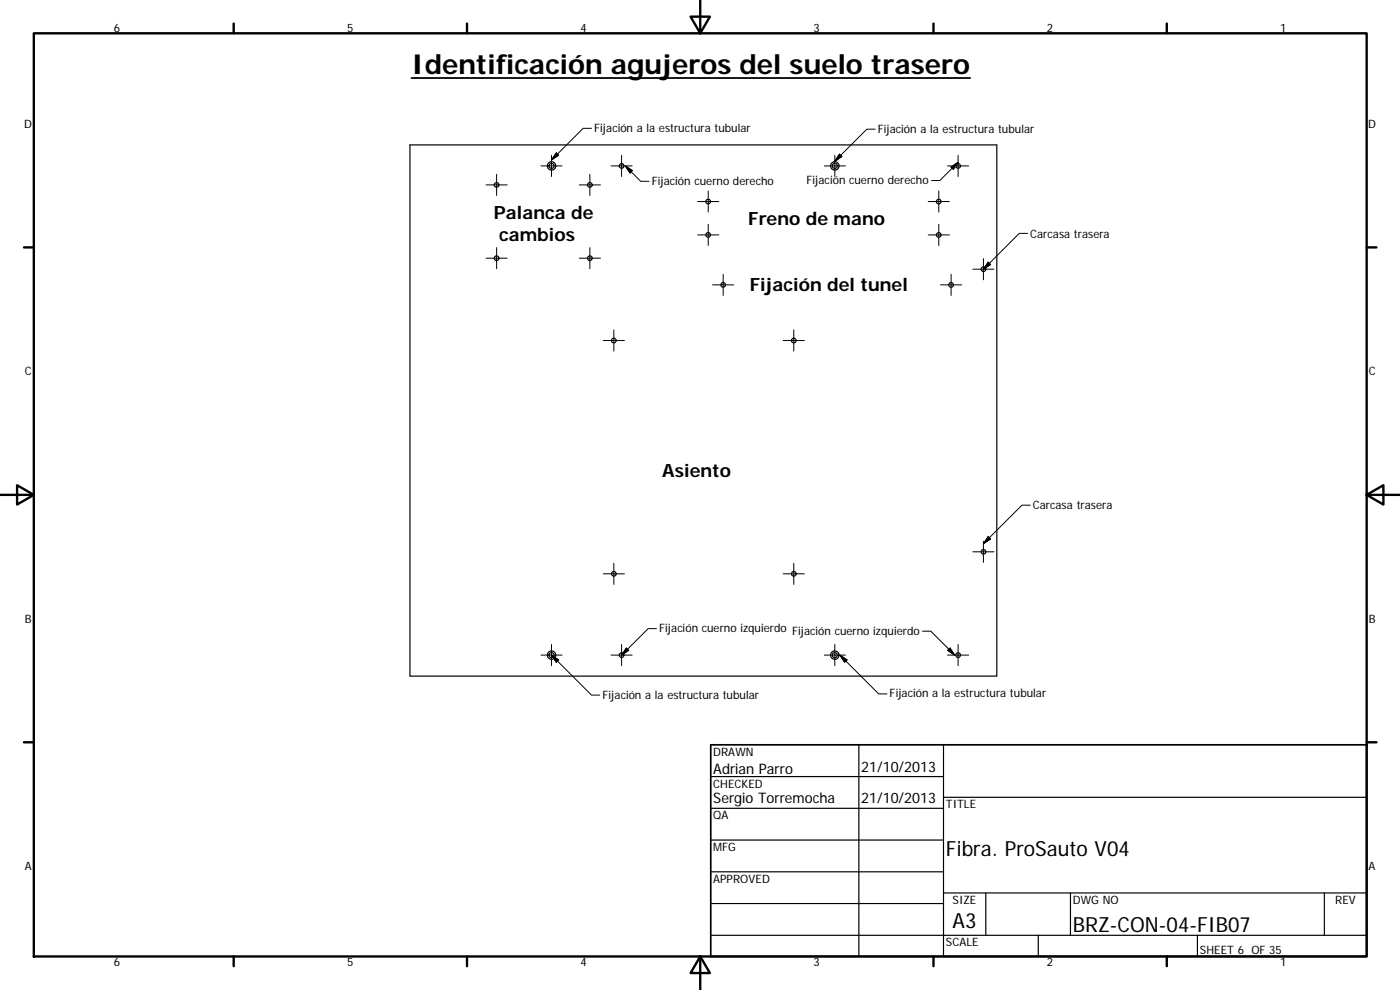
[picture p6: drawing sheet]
<svg xmlns="http://www.w3.org/2000/svg" width="420mm" height="297mm" viewBox="0 0 420 297" stroke-linecap="round" stroke-linejoin="round" font-family="sans-serif">
<g fill="none" stroke="#000" stroke-width=".36">
<path d="M123 43.5h176.2v159.4h-176.2zM213.3 233h69.9M257.8 223.5v63.5M283.2 239.2h127M283.2 223.5v63.5M213.3 242.5h69.9M213.3 252.1h69.9M213.3 261.6h69.9M213.3 271.1h69.9M283.2 267.9h127M295.9 267.9v12.7M321.3 267.9v12.7"/>
<path d="M397.5 267.9v12.7M213.3 280.6h196.9M311.6 280.6v6.4M359.4 280.6v6.4"/>
<circle cx="149" cy="55.5" r=".7"/>
<circle cx="165.5" cy="49.8" r=".77"/>
<circle cx="165.5" cy="49.8" r="1.26"/>
<circle cx="177" cy="55.5" r=".71"/>
<circle cx="186.5" cy="49.8" r=".69"/>
<circle cx="250.5" cy="49.8" r="1.26"/>
<circle cx="250.5" cy="49.8" r=".76"/>
<circle cx="287.6" cy="49.8" r=".7"/>
<circle cx="149" cy="77.5" r=".7"/>
<circle cx="177" cy="77.5" r=".71"/>
<circle cx="212.5" cy="60.5" r=".7"/>
<circle cx="212.5" cy="70.5" r=".7"/>
<circle cx="281.7" cy="70.5" r=".7"/>
<circle cx="281.7" cy="60.5" r=".7"/>
<circle cx="217" cy="85.5" r=".7"/>
<circle cx="285.4" cy="85.5" r=".7"/>
<circle cx="295.2" cy="80.8" r=".7"/>
<circle cx="184.2" cy="102.2" r=".7"/>
<circle cx="238.2" cy="102.2" r=".71"/>
<circle cx="184.2" cy="172.2" r=".7"/>
<circle cx="238.2" cy="172.2" r=".71"/>
<circle cx="295.2" cy="165.6" r=".7"/>
<circle cx="165.5" cy="196.6" r=".76"/>
<circle cx="165.5" cy="196.6" r="1.26"/>
<circle cx="186.5" cy="196.6" r=".69"/>
<circle cx="250.5" cy="196.6" r="1.26"/>
<circle cx="250.5" cy="196.6" r=".75"/>
<circle cx="287.6" cy="196.6" r=".7"/>
</g>
<g fill="none" stroke="#000" stroke-width=".71">
<path d="M10.1 10h400.1v277h-400.1zM70.1 7.1v2.9M140.2 7.1v2.9M207.3 5h5.8l-2.9 5zM210.2 0v10M280.2 7.1v2.9M350.2 7.1v2.9M7.2 74.2h2.9M410.2 74.2h2.9M.2 148.5h9.9M5.1 145.6l5 2.9-5 2.9zM410.2 148.5l5-2.9v5.8z"/>
<path d="M410.2 148.5h9.9M7.2 222.7h2.9M410.2 222.7h2.9M70.1 287v2.9M140.2 287v2.9M210.2 287l2.9 5h-5.8zM210.2 287v10M280.2 287v2.9M350.2 287v2.9"/>
</g>
<path d="M213.3 223.5h196.9v63.5h-196.9z" fill="none" stroke="#000" stroke-width=".51"/>
<g fill="none" stroke="#000" stroke-width=".3">
<path d="M177.5 38.5h-2.5l-9.4 9.4 1.4-2 .6 .7-2 1.3M262.6 38.8h-2.5l-9.5 9.5 2.1-1.3-.8-.8-1.3 2M145.9 55.5h6.3M149 52.3v6.4M162.3 49.8h6.4M165.5 46.6v6.4M173.9 55.5h6.3M177 52.3v6.4M183.4 49.8h6.3M186.6 46.6v6.4M187.7 49.9l1.4 2 .7-.7-2-1.3 4.5 4.5h2.5M212.5 57.3v6.3"/>
<path d="M247.4 49.8h6.3M250.5 46.6v6.4M281.7 57.3v6.3M284.4 49.8h6.3M285.8 49.9l-.4 .2 .7 .7 .7-.9M286.1 49.7l1.4-.9-.9 .9M286.4 49.9l-4.3 4.3h-2.5M287.5 48.9l-.6 .8M287.5 46.6v6.4M145.9 77.5h6.3M149 74.3v6.3M173.9 77.5h6.3"/>
<path d="M177 74.3v6.3M209.4 60.5h6.3M209.4 70.5h6.3M212.5 67.3v6.4M278.6 60.5h6.3M278.6 70.5h6.3M281.7 67.3v6.4M295.1 77.6v6.3M308.4 70h-2.5l-10.7 10.7 1.4-2 .7 .7-2 1.3M184.2 99v6.3M213.9 85.5h6.3M217 82.3v6.3"/>
<path d="M238.2 99v6.3M282.3 85.5h6.3M285.4 82.3v6.3M292 80.8h6.3M181 102.2h6.4M235 102.2h6.4M309.2 151.6h-2.5l-11.5 11.4 2.1-1.3-.7-.7-1.4 2M181 172.2h6.4M184.2 169v6.3M235 172.2h6.4M238.2 169v6.3M292 165.6h6.3"/>
<path d="M295.1 162.4v6.3M162.3 196.6h6.4M165.5 193.4v6.3M165.6 196.7l11.9 11.9h2.5M165.7 196.7l1.9 1.3-.6 .7-1.4-2M183.4 196.6h6.3M186.6 193.4v6.3M197 188.6h-2.5l-7.8 7.9 2-1.4-.8-.6-1.2 1.9M247.4 196.6h6.3M250.5 193.4v6.3M252.2 196.7l2 1.3-.7 .7-1.3-2 11.5 11.5h2.5M276.8 189.4h2.5l7.1 7.1-1.3-2-.7 .6 2 1.4"/>
<path d="M284.4 196.6h6.3M287.5 193.4v6.3"/>
</g>
<path d="M167 45.9l.6 .7-2.1 1.4zM187.7 49.8l2.1 1.4-.7 .7zM251.9 46.2l.8 .8-2.2 1.4zM285.4 50.1l2.1-1.4-1.4 2.1zM296.6 78.7l.7 .7-2.2 1.4zM296.6 161l.7 .7-2.2 1.4zM165.5 196.6l2.1 1.4-.6 .7zM187.9 194.5l.8 .6-2.1 1.5zM252.1 196.6l2.1 1.4-.7 .7zM285.1 194.5l1.4 2.1-2.1-1.5z" fill="#000" stroke="#000" stroke-width=".3"/>
<path d="M123.5 23.4h167.7" fill="none" stroke="#000" stroke-width=".53"/>
<text font-size="8.2" x="123.5" y="22.1">Identificación agujeros del suelo trasero</text>
<g font-size="6.3">
<text x="283.9" y="257">Fibra. ProSauto V04</text>
<text x="285.9" y="278.4">A3</text>
<text x="322" y="279.7">BRZ-CON-04-FIB07</text>
</g>
<g font-size="5.5">
<text x="148.2" y="65.8">Palanca de</text>
<text x="224.5" y="67.6">Freno de mano</text>
<text x="149.8" y="72.4">cambios</text>
<text x="225" y="87.4">Fijación del tunel</text>
<text x="198.7" y="143.1">Asiento</text>
</g>
<g font-size="4.4">
<text x="214.1" y="232.2">Adrian Parro</text>
<text x="258.5" y="231.5">21/10/2013</text>
<text x="214.1" y="240.9">Sergio Torremocha</text>
<text x="258.5" y="241.1">21/10/2013</text>
</g>
<g font-size="3.5">
<text x="34.2" y="9.6">6</text>
<text x="104.2" y="9.6">5</text>
<text x="174.2" y="9.6">4</text>
<text x="244.2" y="9.6">3</text>
<text x="314.2" y="9.6">2</text>
<text x="384.2" y="9.6">1</text>
<text x="7.3" y="38.4">D</text>
<text x="178.3" y="39.6">Fijación a la estructura tubular</text>
<text x="263.5" y="39.9">Fijación a la estructura tubular</text>
<text x="410.6" y="38.4">D</text>
<text x="195.6" y="55.5">Fijación cuerno derecho</text>
<text x="242.1" y="55.2">Fijación cuerno derecho</text>
<text x="309.2" y="71.3">Carcasa trasera</text>
<text x="7.4" y="112.6">C</text>
<text x="410.8" y="112.6">C</text>
<text x="310" y="152.8">Carcasa trasera</text>
<text x="7.4" y="186.9">B</text>
<text x="197.8" y="189.7">Fijación cuerno izquierdo Fijación cuerno izquierdo</text>
<text x="410.8" y="186.9">B</text>
<text x="180.8" y="209.6">Fijación a la estructura tubular</text>
<text x="267" y="209.3">Fijación a la estructura tubular</text>
<text x="214.1" y="226.8">DRAWN</text>
<text x="214.1" y="236.3">CHECKED</text>
<text x="214.1" y="245.9">QA</text>
<text x="283.9" y="242.5">TITLE</text>
<text x="214.1" y="255.4">MFG</text>
<text x="7.4" y="261.1">A</text>
<text x="410.8" y="261.1">A</text>
<text x="214.1" y="264.9">APPROVED</text>
<text x="285.9" y="271.3">SIZE</text>
<text x="322" y="271.3">DWG NO</text>
<text x="400.7" y="271.2">REV</text>
<text x="283.9" y="284">SCALE</text>
<text x="360.1" y="286.2">SHEET 6 OF 35</text>
<text x="34.2" y="289.9">6</text>
<text x="104.2" y="289.9">5</text>
<text x="174.2" y="289.9">4</text>
<text x="244.2" y="289.9">3</text>
<text x="314.2" y="289.9">2</text>
<text x="384.2" y="289.9">1</text>
</g>
</svg>
